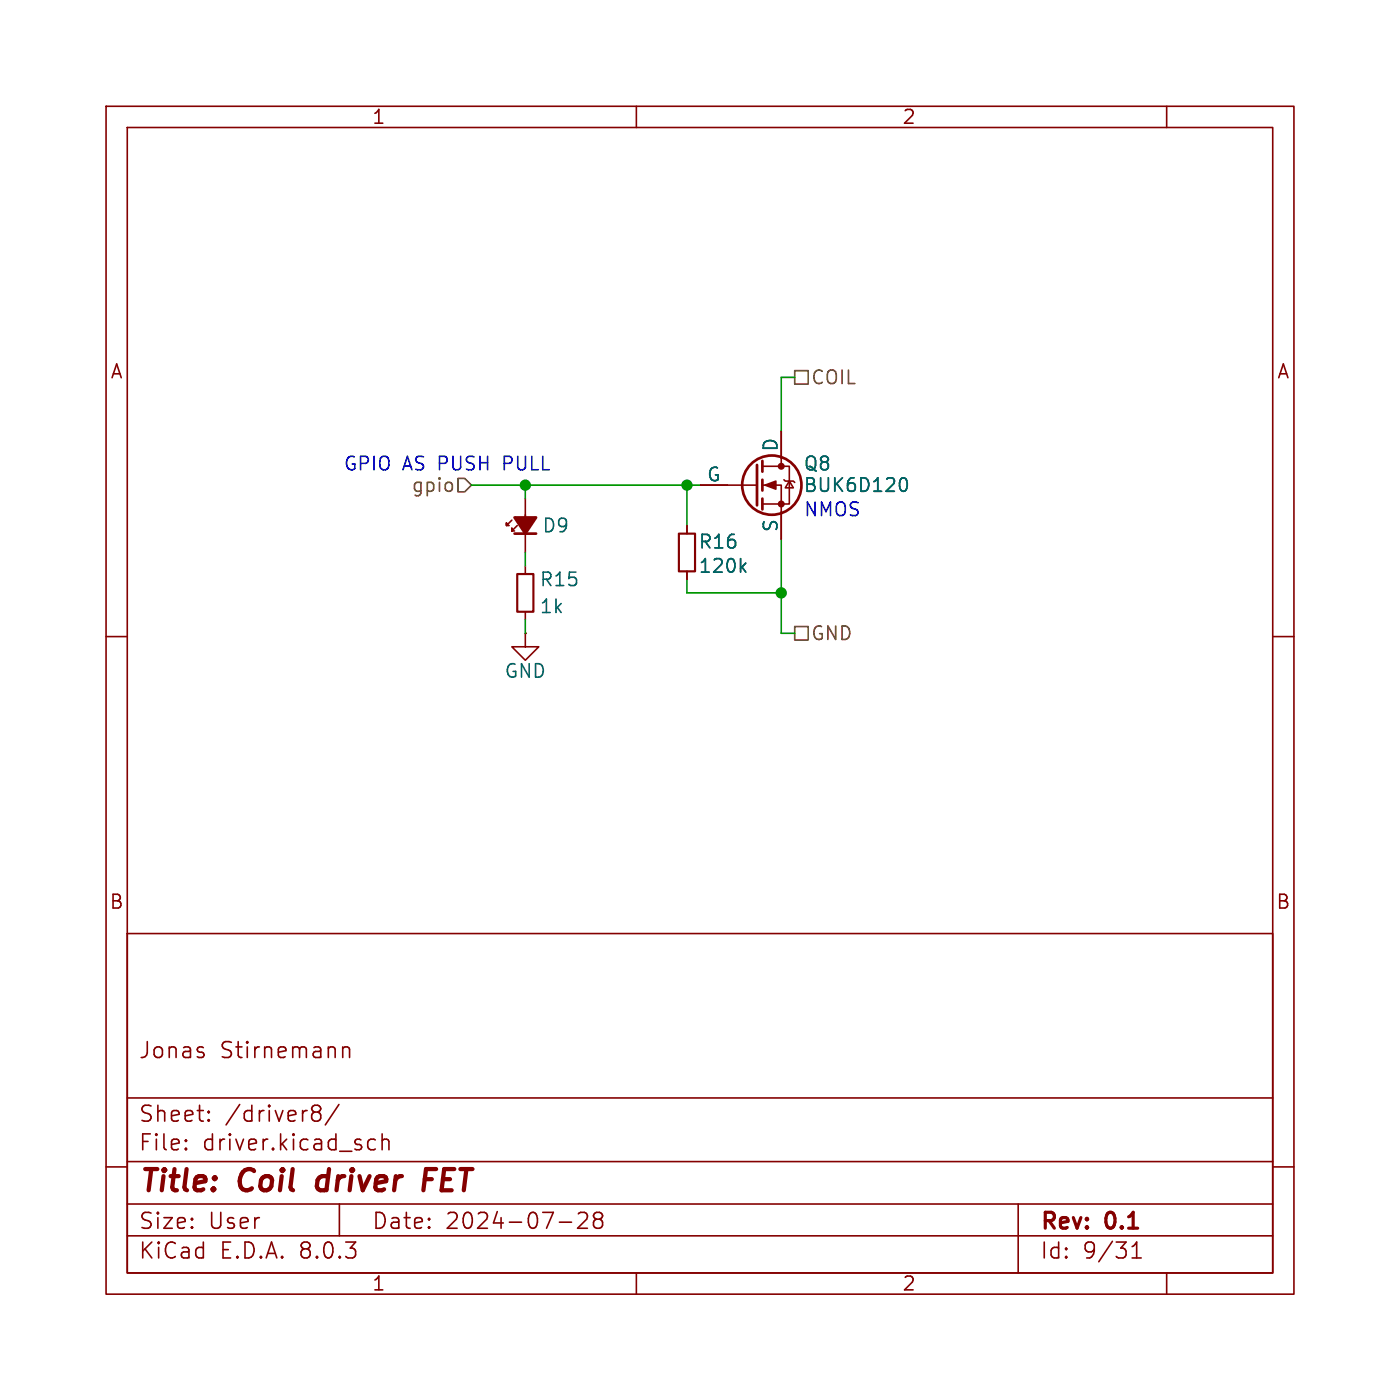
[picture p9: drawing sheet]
<svg xmlns="http://www.w3.org/2000/svg" width="132mm" height="132mm" viewBox="0 0 132 132" stroke-linecap="round" stroke-linejoin="round" font-family="sans-serif">
<g fill="none" stroke="#840000" stroke-width=".15">
<path d="M10 10h112v112h-112zM12 12h108v108h-108zM60 10v2M110 10v2M48.3 49l-.5 .6v-.3v.3h.2M48.8 49.6l-.5 .5v-.3v.3h.2M49.5 59.7v1.3h1.3l-1.3 1.3-1.2-1.3h1.2M49.5 59.7h.1M49.5 47v5.1M49.5 53.4v.7M49.5 57.7v.7M64.8 49.6v.7"/>
<path d="M64.8 53.9v.7M66 45.7h5.4M71.9 45.7h1.8v5.1M71.9 44h2.5v3.5h-2.5M73.7 40.7v3.3M73.9 45.2l.1 .2h.8l.1 .1M74.4 45.4l.4 .6h-.8zM10 60h2M120 60h2M12 88h108v32h-108zM19.2 99.3v.1v.2M32.3 98.7v1"/>
<path d="M32.3 98.9a.37 .37 0 0 1 .7 0v.8M10 110h2M12 116.5h108M12 113.5h108M12 109.5h108M12 103.5h108M17.5 108.3h.1l-.1 .1M17.5 108.3v.1M17.5 107.5v.1M17.5 107.5l.1 .1h-.1M19.7 105.6v.1M19.7 105.6h-.1l.1 .1"/>
<path d="M19.7 104.8v.1M19.7 104.8l-.1 .1h.1M29.5 104.8l.2 .1M29.5 104.3l.2-.1 .4 .1a.31 .31 0 0 1 .1 .3 .31 .31 0 0 1-.2 .3M29.7 104.9h.3M29.7 104.9h-.2M30 104.9l.2 .2v.5l-.2 .1-.5-.1M32 104.1l-1.3 2M32 113.5v3M34.7 108.3l.3 .1 .4-.1M35.4 107.5l-.4-.1-.3 .2M36 107.6a.37 .37 0 0 1 .7 0v.8"/>
<path d="M36 106.9v1.5M52.7 115.2h1.2M54.5 114.5l.2-.2h.4a.41 .41 0 0 1 .2 .7l-.8 .8h.9M56.2 115l-.1-.1a.31 .31 0 0 1-.1-.4 .31 .31 0 0 1 .2-.2l.5 .1a.31 .31 0 0 1 .1 .3 .31 .31 0 0 1-.3 .3M56.2 115l-.2 .2v.5l.2 .1 .5-.1 .1-.2-.1-.4-.2-.1M56.2 115h.3M96 113.5v6.5M106.7 118.6h.9M106.7 117.5l.5-.4v1.5M120 110h2M60 120v2M110 120v2"/>
</g>
<path d="M30.1 111.1l-.2 .2v.5v.2l.3 .2M40 111.2h.7M41.1 110.2h-.9l-.3 2" fill="none" stroke="#840000" stroke-width=".4"/>
<path d="M48.8 54.1h1.5v3.6h-1.5zM64 50.3h1.5v3.6h-1.5z" fill="none" stroke="#840000" stroke-width=".2"/>
<path d="M69.9 53.5l.4 .4M70.3 53.1l-.5 .5M85 45.1a.3 .3 0 0 1 .5 .2 .65 .65 0 0 1-.4 1h-.1" fill="none" stroke="#006464" stroke-width=".15"/>
<g fill="none" stroke="#840000" stroke-width=".25">
<path d="M48.5 50.3h2M71.4 43.8v3.8M71.9 43.5v1M71.9 45.2v1M71.9 47v1"/>
<circle cx="72.8" cy="45.7" r="2.79"/>
</g>
<g fill="#840000" stroke="#840000" stroke-width=".15">
<path d="M72.1 45.7l1.1-.3v.7z"/>
<circle cx="73.7" cy="47.5" r=".25"/>
<circle cx="73.7" cy="44" r=".25"/>
</g>
<path d="M48.5 48.8h2l-1 1.5z" fill="#840000" stroke="#840000" stroke-width=".25"/>
<path d="M74.9 34.9h1.3v1.3h-1.3zM42.6 45.6v.1v.5M43.2 45.1h.6l.6 .6-.6 .7h-.6zM74.9 59.1h1.3v1.2h-1.3z" fill="none" stroke="#725600" stroke-width=".15"/>
<path d="M74.9 35.6h-1.2v5.1M44.4 45.7h21.6M49.5 45.7v1.3M49.5 52.1v1.3M49.5 58.4v1.3M64.8 45.7v3.9M64.8 54.6v1.3h8.9M73.7 50.8v8.9h1.2" fill="none" stroke="#009600" stroke-width=".15"/>
<g fill="#009600" stroke="#009600" stroke-width=".15">
<circle cx="64.8" cy="45.7" r=".46"/>
<circle cx="73.7" cy="55.9" r=".46"/>
<circle cx="49.5" cy="45.7" r=".46"/>
</g>
<g font-size="2.8" fill="#840000">
<text x="13" y="112.9">Title:</text>
<text x="22.7" y="112.9">Coil</text>
<text x="30.8" y="112.9">driver</text>
<text x="41.6" y="112.9">FET</text>
</g>
<g font-size="2.1" fill="#840000">
<text x="13" y="100">Jonas</text>
<text x="20.7" y="100">Stirnemann</text>
<text x="13" y="106">Sheet:</text>
<text x="21.2" y="106">/driver8/</text>
<text x="13" y="108.7">File:</text>
<text x="19.1" y="108.7">driver.kicad_sch</text>
<text x="13" y="118.9">KiCad</text>
<text x="13" y="116.1">Size:</text>
<text x="19.7" y="116.1">User</text>
<text x="20.7" y="118.9">E.D.A.</text>
<text x="28.3" y="118.9">8.0.3</text>
<text x="35" y="116.1">Date:</text>
<text x="42" y="116.1">2024-07-28</text>
<text x="98" y="116.3">Rev:</text>
<text x="98" y="118.9">Id:</text>
<text x="102.1" y="118.9">9/31</text>
<text x="104.4" y="116.3">0.1</text>
</g>
<g font-size="1.8" fill="#840000">
<text x="35" y="11.9">1</text>
<text x="85" y="11.9">2</text>
<text x="10.3" y="35.9">A</text>
<text x="120.3" y="35.9">A</text>
<text x="10.3" y="85.9">B</text>
<text x="120.3" y="85.9">B</text>
<text x="35" y="121.9">1</text>
<text x="85" y="121.9">2</text>
</g>
<g font-size="1.8" fill="#725600">
<text x="76.4" y="36.4">COIL</text>
<text x="38.7" y="46.6">gpio</text>
<text x="76.4" y="60.6">GND</text>
</g>
<g font-size="1.8" fill="#0000c2">
<text x="32.3" y="44.6">GPIO AS PUSH</text>
<text x="47.8" y="44.6">PULL</text>
<text x="75.7" y="48.9">NMOS</text>
</g>
<g font-size="1.8" fill="#006464">
<text x="66.6" y="45.5">G</text>
<text x="73.4" y="42.7" transform="rotate(-90 73.4 42.7)">D</text>
<text x="75.7" y="46.6">BUK6D120</text>
<text x="75.7" y="44.6">Q8</text>
<text x="51.1" y="50.4">D9</text>
<text x="65.8" y="51.9">R16</text>
<text x="73.4" y="50.3" transform="rotate(-90 73.4 50.3)">S</text>
<text x="50.8" y="55.5">R15</text>
<text x="50.8" y="58">1k</text>
<text x="65.8" y="54.2">120k</text>
<text x="47.5" y="64.1">GND</text>
</g>
</svg>
